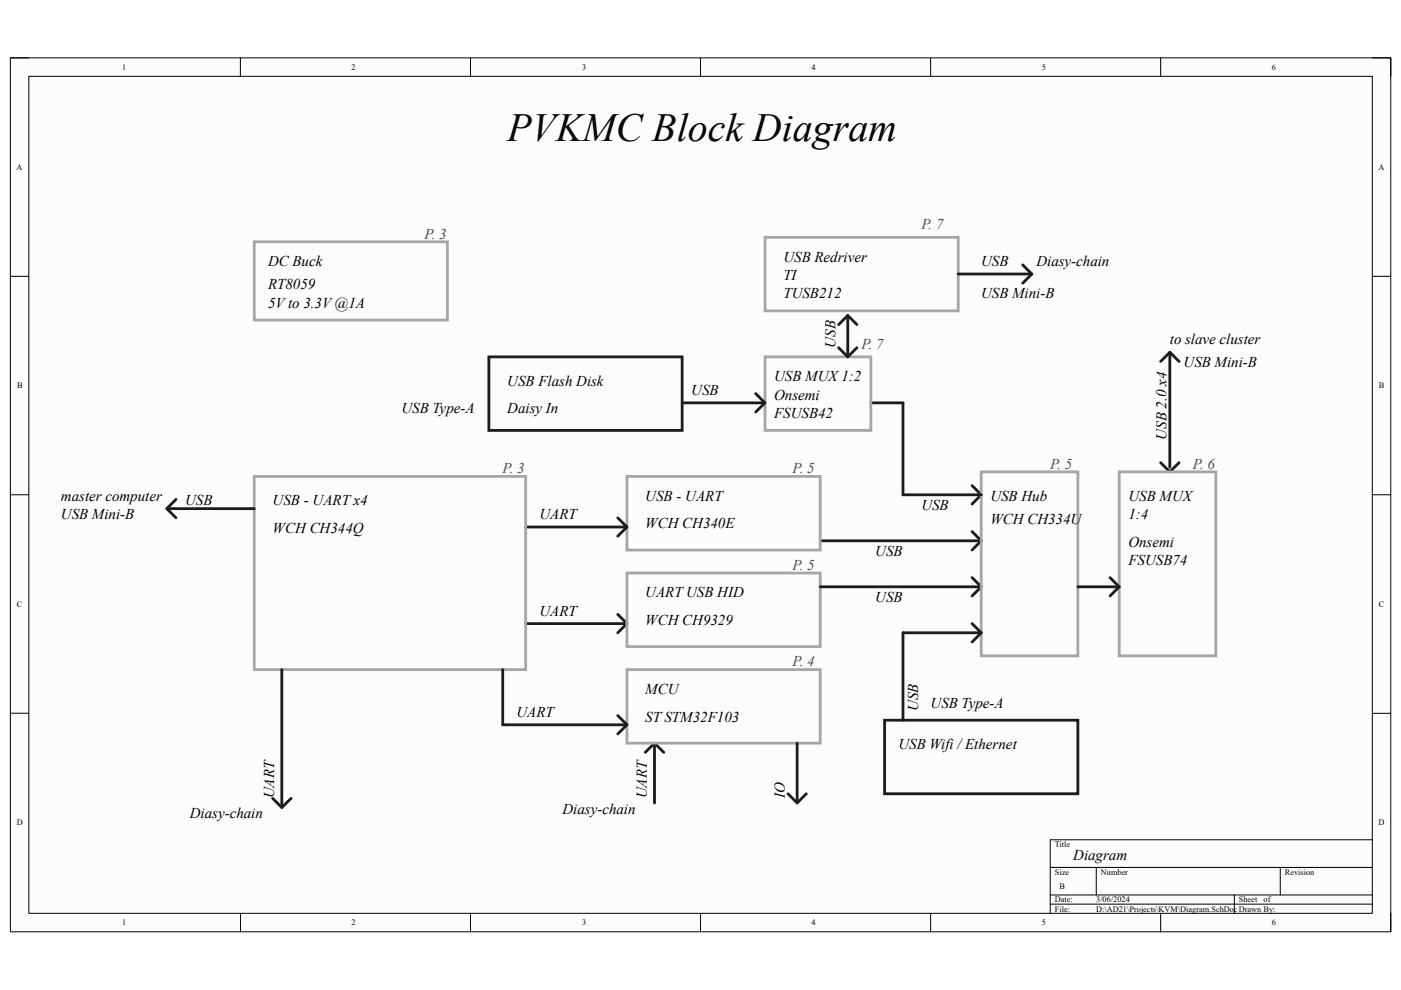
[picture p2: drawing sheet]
<svg xmlns="http://www.w3.org/2000/svg" width="297mm" height="210mm" viewBox="0 0 297 210" stroke-linecap="round" stroke-linejoin="round" font-family="sans-serif">
<path d="M2.2 12.3h292.7v185.3h-292.7z" fill="#fcfcfc"/>
<path d="M2.2 12.3h292.7v185.3h-292.7z" fill="none" stroke="#000" stroke-width=".21"/>
<path d="M6.1 16.2h284.9v177.5h-284.9z" fill="#fcfcfc"/>
<g fill="none" stroke="#000" stroke-width=".21">
<path d="M2.2 12.3h3.9M6.1 16.2h284.9v177.5h-284.9zM51 12.3v3.9M99.8 12.3v3.9M148.5 12.3v3.9M197.3 12.3v3.9M246.1 12.3v3.9M291 12.3h3.9v3.9M2.2 58.6h3.9M291 58.6h3.9M2.2 104.9h3.9M291 104.9h3.9"/>
<path d="M2.2 151.3h3.9M291 151.3h3.9M291 178.1h-68.3v15.6M51 193.7v3.9M99.8 193.7v3.9M148.5 193.7v3.9M197.3 193.7v3.9M222.7 184h68.3M222.7 189.8h68.3M222.7 191.8h68.3M232.4 184v5.8M246.1 193.7v3.9"/>
<path d="M261.7 189.8v3.9M271.4 184v5.8M294.9 193.7v3.9"/>
</g>
<g fill="none" stroke="#1c1c1c" stroke-width=".59">
<path d="M203.2 58.1h15.6M216.8 56.2l2 1.9-2 2M103.6 75.7h41v15.6h-41zM177.8 68.9l1.9-2 2 2M177.8 73.7l1.9 2 2-2M179.7 66.9v8.8M246.1 76.7l1.9-2 2 2M248 74.7v24.4M144.6 85.4h17.6M160.2 83.5l2 1.9-2 2M184.6 85.4h6.8v19.5h16.6M246.1 98.1l1.9 2 2-2"/>
<path d="M35.4 107.9h18.5M37.3 105.9l-1.9 2 1.9 1.9M111.5 111.8h21.4M131 109.8l1.9 2-1.9 1.9M173.9 114.7h34.1M206.1 103l1.9 1.9-1.9 2M206.1 112.8l1.9 1.9-1.9 2M111.5 132.3h21.4M131 130.3l1.9 2-1.9 1.9M173.9 124.5h34.1M206.1 132.3l1.9 1.9-1.9 2M206.1 122.5l1.9 2-1.9 1.9"/>
<path d="M208 134.2h-16.6v18.6M228.5 124.5h8.8M235.3 122.5l2 2-2 1.9M59.8 142v29.3M106.6 142v11.7h26.3M131 151.8l1.9 1.9-1.9 2M136.8 159.6l2-2 1.9 2M138.8 157.6v12.7M169 157.6v12.7M187.6 152.8h40.9v15.6h-40.9zM57.8 169.3l2 2 1.9-2M167.1 168.4l1.9 1.9 2-1.9"/>
</g>
<path d="M53.9 51.3h41v16.6h-41zM162.2 50.3h41v15.6h-41zM162.2 75.7h22.4v15.6h-22.4zM53.9 101h57.6v41h-57.6zM132.9 101h41v15.7h-41zM208 100.1h20.5v39h-20.5zM237.3 100.1h20.5v39h-20.5zM132.9 121.5h41v15.6h-41zM132.9 142h41v15.6h-41z" fill="none" stroke="#a6a6a6" stroke-width=".59"/>
<text font-size="8.5" x="107.5" y="30">PVKMC Block Diagram</text>
<g font-size="3.2" fill="#4c4c4c">
<text x="90" y="50.6">P. 3</text>
<text x="195.3" y="48.7">P. 7</text>
<text x="182.7" y="74">P. 7</text>
<text x="106.6" y="100.4">P. 3</text>
<text x="168" y="100.4">P. 5</text>
<text x="222.7" y="99.4">P. 5</text>
<text x="252.9" y="99.4">P. 6</text>
<text x="168" y="120.8">P. 5</text>
<text x="168" y="141.3">P. 4</text>
</g>
<g font-size="3.2">
<text x="56.8" y="56.5">DC Buck</text>
<text x="166.1" y="55.5">USB Redriver</text>
<text x="166.1" y="59.4">TI</text>
<text x="208" y="56.5">USB</text>
<text x="219.7" y="56.5">Diasy-chain</text>
<text x="56.8" y="65.2">5V to 3.3V @1A</text>
<text x="56.8" y="61.3">RT8059</text>
<text x="166.1" y="63.3">TUSB212</text>
<text x="208" y="63.3">USB Mini-B</text>
<text x="177.1" y="73.7" transform="rotate(-90 177.1 73.7)">USB</text>
<text x="248" y="73">to slave cluster</text>
<text x="250.9" y="77.9">USB Mini-B</text>
<text x="107.5" y="81.8">USB Flash Disk</text>
<text x="146.6" y="83.8">USB</text>
<text x="164.1" y="80.9">USB MUX 1:2</text>
<text x="85.1" y="87.7">USB Type-A</text>
<text x="107.5" y="87.7">Daisy In</text>
<text x="164.1" y="84.8">Onsemi</text>
<text x="164.1" y="88.6">FSUSB42</text>
<text x="247.4" y="93.2" transform="rotate(-90 247.4 93.2)">USB 2.0 x4</text>
<text x="12.9" y="106.2">master computer</text>
<text x="39.3" y="107.2">USB</text>
<text x="57.8" y="107.2">USB - UART x4</text>
<text x="136.8" y="106.2">USB - UART</text>
<text x="210" y="106.2">USB Hub</text>
<text x="239.2" y="106.2">USB MUX</text>
<text x="12.9" y="110.1">USB Mini-B</text>
<text x="57.8" y="113">WCH CH344Q</text>
<text x="114.4" y="110.1">UART</text>
<text x="136.8" y="112.1">WCH CH340E</text>
<text x="195.3" y="108.2">USB</text>
<text x="210" y="111.1">WCH CH334U</text>
<text x="239.2" y="110.1">1:4</text>
<text x="185.6" y="117.9">USB</text>
<text x="239.2" y="116">Onsemi</text>
<text x="239.2" y="119.9">FSUSB74</text>
<text x="114.4" y="130.6">UART</text>
<text x="136.8" y="126.7">UART USB HID</text>
<text x="185.6" y="127.7">USB</text>
<text x="136.8" y="132.5">WCH CH9329</text>
<text x="136.8" y="147.2">MCU</text>
<text x="109.5" y="152.1">UART</text>
<text x="136.8" y="153">ST STM32F103</text>
<text x="194.7" y="150.8" transform="rotate(-90 194.7 150.8)">USB</text>
<text x="197.3" y="150.1">USB Type-A</text>
<text x="190.5" y="158.9">USB Wifi / Ethernet</text>
<text x="40.2" y="173.5">Diasy-chain</text>
<text x="58.1" y="169.3" transform="rotate(-90 58.1 169.3)">UART</text>
<text x="119.2" y="172.6">Diasy-chain</text>
<text x="137.1" y="169.3" transform="rotate(-90 137.1 169.3)">UART</text>
<text x="166.4" y="169.3" transform="rotate(-90 166.4 169.3)">IO</text>
<text x="227.5" y="182.3">Diagram</text>
</g>
<g font-size="1.8">
<text x="25.9" y="14.8">1</text>
<text x="74.5" y="14.8">2</text>
<text x="123.4" y="14.8">3</text>
<text x="172.1" y="14.8">4</text>
<text x="220.9" y="14.8">5</text>
<text x="269.6" y="14.8">6</text>
<text x="3.5" y="36">A</text>
<text x="292.3" y="36">A</text>
<text x="3.6" y="82.4">B</text>
<text x="292.4" y="82.4">B</text>
<text x="3.6" y="128.7">C</text>
<text x="292.4" y="128.7">C</text>
<text x="3.6" y="175">D</text>
<text x="223.6" y="179.7">Title</text>
<text x="292.3" y="175">D</text>
<text x="223.6" y="185.5">Size</text>
<text x="233.4" y="185.5">Number</text>
<text x="272.4" y="185.5">Revision</text>
<text x="223.6" y="191.4">Date:</text>
<text x="224.6" y="188.5">B</text>
<text x="232.4" y="191.4">3/06/2024</text>
<text x="262.6" y="191.4">Sheet</text>
<text x="267.9" y="191.4">of</text>
<text x="25.9" y="196.3">1</text>
<text x="74.5" y="196.3">2</text>
<text x="123.4" y="196.3">3</text>
<text x="172.1" y="196.3">4</text>
<text x="220.9" y="196.3">5</text>
<text x="223.6" y="193.3">File:</text>
<text x="232.4" y="193.3">D:\AD21\Projects\KVM\Diagram.SchDocDrawn By:</text>
<text x="269.6" y="196.3">6</text>
</g>
</svg>
